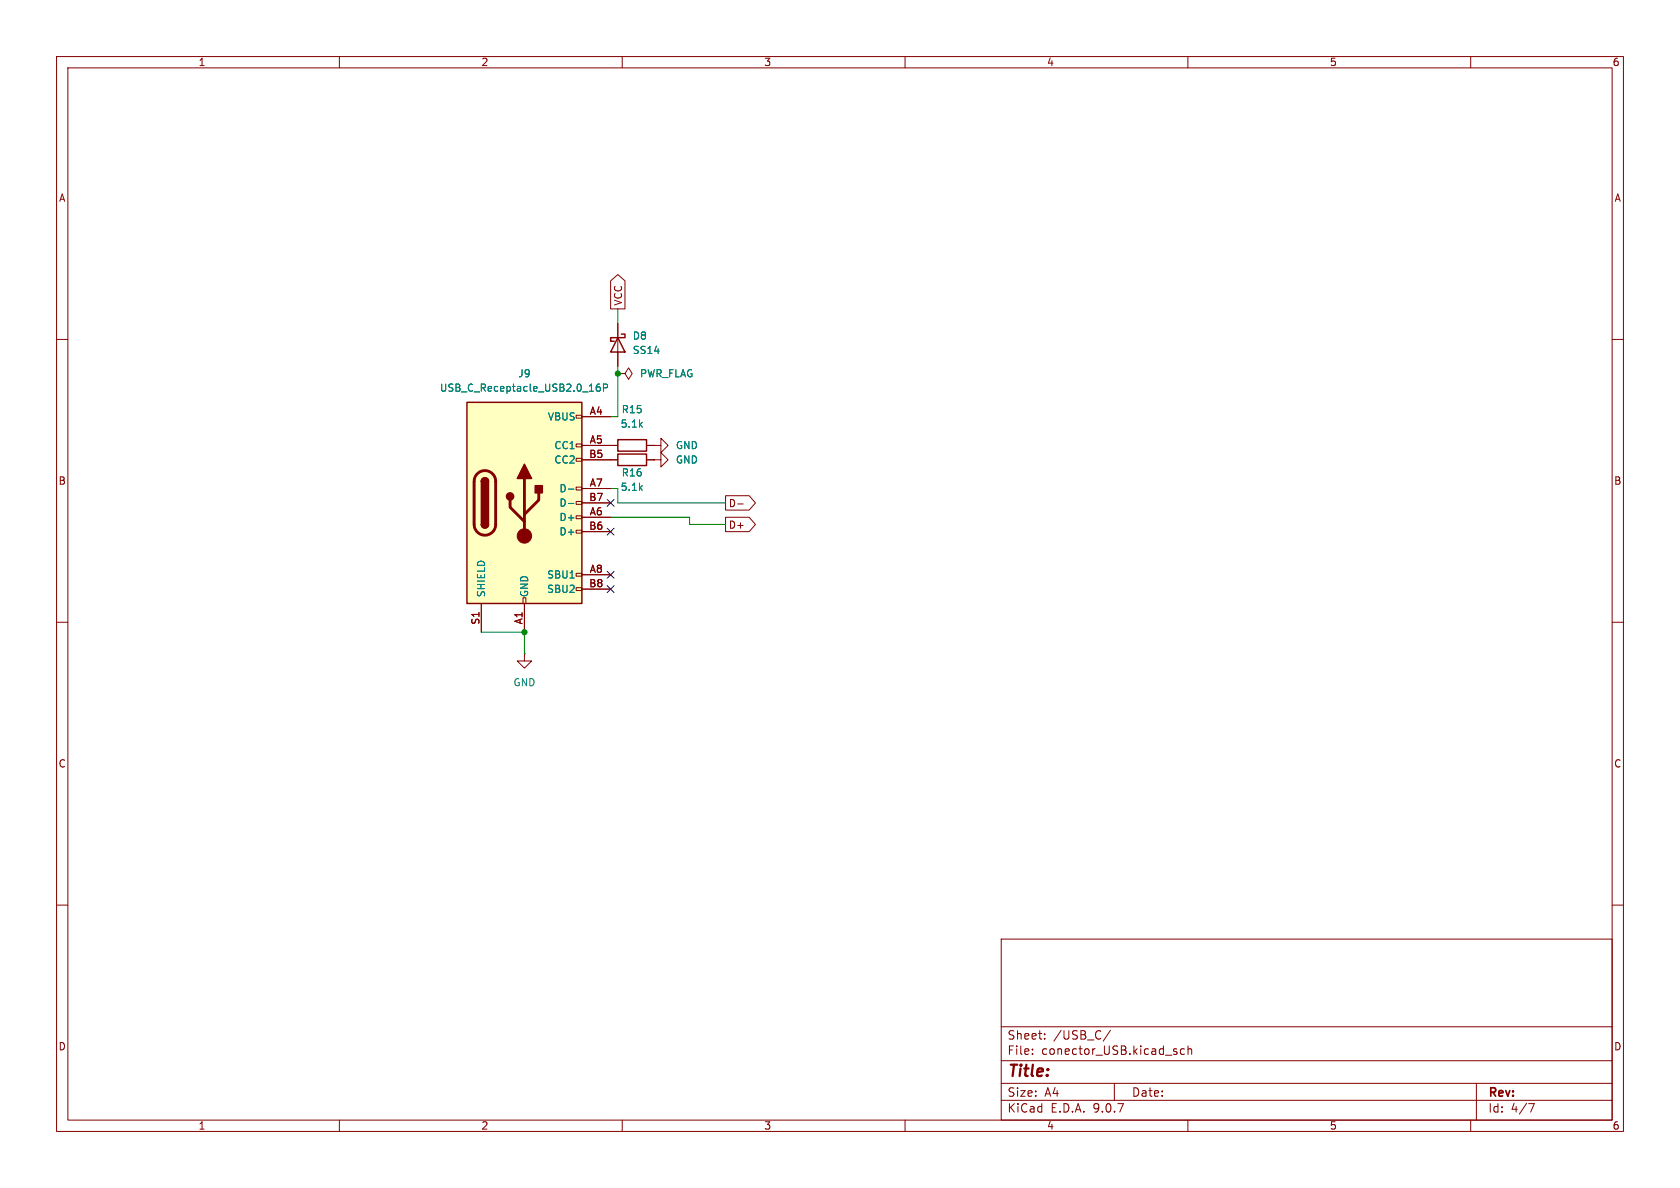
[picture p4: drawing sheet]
<svg xmlns="http://www.w3.org/2000/svg" width="297mm" height="210mm" viewBox="0 0 297 210" stroke-linecap="round" stroke-linejoin="round" font-family="sans-serif">
<path d="M0 0h297v210h-297z" fill="#fff" stroke="#fff" stroke-width=".18"/>
<g fill="none" stroke="#840000" stroke-width=".18">
<path d="M10 10h277v190h-277zM12 12h273v186h-273zM60 10v2M110 10v2M160 10v2M210 10v2M260 10v2M10 60h2M285 60h2M10 110h2M285 110h2M10 160h2"/>
<path d="M177 166h108v32h-108zM285 160h2M60 198v2M110 198v2M160 198v2M177 194.5h108M177 191.5h108M177 187.5h108M177 181.5h108M182.5 186.3v.1M182.5 185.5v.1M184.7 183.6v.1"/>
<path d="M184.7 182.8v.1M196.3 182.1l-1.3 2M197 191.5v3M207.9 185.9l.2 .2-.2 .3M207.9 185.4l.1 .1M209.4 185.5l-.4-.1-.3 .3v.4l.1 .2h.6M210 198v2M210 185.5l.2-.1 .4 .1 .1 .9M210 184.9v1.5M260 198v2M261 191.5v6.5M270.2 195.1h1l-.6 1.5"/>
</g>
<path d="M82.5 71.1h20.4v35.6h-20.4z" fill="#ffffc2"/>
<g fill="none" stroke="#840000" stroke-width=".18">
<path d="M107.9 49.6l1.3-1.1 1.3 1.1v5h-2.6zM109.2 57.2v7.6M101.9 73.4h1v.5h-1zM101.9 78.5h1v.5h-1zM102.9 73.7h5M102.9 78.7h6.3M109.2 66h1.3l.6-1 .7 1-.7 1.1-.6-1.1M109.2 66h.1M114.3 78.7h1.3M115.6 78.7h1.2v-1.2l1.3 1.2-1.3 1.3v-1.3M115.6 78.7h.1M101.9 81h1v.5h-1z"/>
<path d="M101.9 86.1h1v.5h-1zM101.9 88.6h1v.6h-1zM101.9 91.2h1v.5h-1zM101.9 93.7h1v.5h-1zM102.9 81.3h6.3M102.9 86.4h5M102.9 88.9h5M102.9 91.4h5M102.9 94h5M114.3 81.3h1.3M115.6 81.3h1.2v-1.3l1.3 1.3-1.3 1.3v-1.3M115.6 81.3h.1"/>
<path d="M128.3 91.4h4.1l1.2 1.3-1.2 1.3h-4.1zM128.3 87.6h4.1l1.2 1.3-1.2 1.3h-4.1zM130.4 89.1h1M85.1 106.7v5.1M92.5 105.7h.5v1h-.5zM92.7 115.6v1.2h1.3l-1.3 1.3-1.3-1.3h1.3M92.7 115.6h.1M92.7 106.7v5.1M101.9 101.3h1v.6h-1zM101.9 103.9h1v.5h-1zM102.9 101.6h5M102.9 104.1h5"/>
</g>
<path d="M109.2 59.7l1.3 2.5h-2.6zM109.9 59.1h.6v.6h-2.6v.6h.7M82.5 71.1h20.4v35.6h-20.4zM109.2 77.7h5.1v2.1h-5.1zM85.1 85.1a.64 .64 0 0 1 .6-.6 .64 .64 0 0 1 .7 .6M85.1 92.7a.64 .64 0 0 0 .6 .6 .64 .64 0 0 0 .7-.6M109.2 80.3h5.1v2h-5.1z" fill="none" stroke="#840000" stroke-width=".25"/>
<path d="M84.4 83.8a1.9 1.9 0 0 1 2-.5 1.9 1.9 0 0 1 1.2 1.8v7.6a1.91 1.91 0 0 1-1.9 1.9 1.91 1.91 0 0 1-1.9-1.9v-7.8l.2-.6zM90.2 88.4v1.3l2.5 2.5M92.7 84.6v10.1M95.2 87.1v1.3l-2.5 2.5" fill="none" stroke="#840000" stroke-width=".51"/>
<g fill="#840000" stroke="#840000" stroke-width=".25">
<path d="M85.1 85.1h1.3v7.6h-1.3z"/>
<path d="M85.3 84.6a.64 .64 0 0 1 .7-.1 .64 .64 0 0 1 .4 .6h-1.3z"/>
<path d="M85.1 92.7h1.3a.64 .64 0 0 1-.7 .6 .64 .64 0 0 1-.6-.6z"/>
<path d="M92.7 82l1.3 2.6h-2.6z"/>
<path d="M94.6 85.9h1.3v1.2h-1.3z"/>
<circle cx="90.2" cy="87.8" r=".63"/>
</g>
<circle cx="92.7" cy="94.7" r="1.27" fill="#840000" stroke="#840000" stroke-width=".18"/>
<path d="M106 67.9l-.3 .1a.86 .86 0 0 0 0 1.2l.4-.2v-.4l-.2-.2h-.2l-.3 .2M106.7 68.6l.6-.1 .1-.2-.1-.3-.6-.1v1.3M100.5 86.5h1M100.5 89h1" fill="none" stroke="#008484" stroke-width=".18"/>
<path d="M109.2 54.6v2.6M109.2 64.8v8.9h-1.3M107.9 86.4h1.3v2.5h19.1M107.9 91.4h14v1.3h6.4M85.1 111.8h7.6v3.8" fill="none" stroke="#008400" stroke-width=".18"/>
<path d="M107.3 88.3l1.3 1.2M107.3 93.4l1.3 1.2M108.6 88.3l-1.3 1.2M108.6 93.4l-1.3 1.2M107.3 101l1.3 1.2M107.3 103.5l1.3 1.2M108.6 101l-1.3 1.2M108.6 103.5l-1.3 1.2" fill="none" stroke="#000084" stroke-width=".18"/>
<g fill="#008400" stroke="#008400" stroke-width=".18">
<circle cx="109.2" cy="66" r=".46"/>
<circle cx="92.7" cy="111.8" r=".46"/>
</g>
<text font-size="2.8" fill="#840000" x="178" y="190.9">Title:</text>
<g font-size="2.1" fill="#840000">
<text x="178" y="184">Sheet:</text>
<text x="186.2" y="184">/USB_C/</text>
<text x="178" y="186.7">File:</text>
<text x="184.1" y="186.7">conector_USB.kicad_sch</text>
<text x="178" y="196.9">KiCad</text>
<text x="178" y="194.1">Size:</text>
<text x="184.7" y="194.1">A4</text>
<text x="185.7" y="196.9">E.D.A.</text>
<text x="193.3" y="196.9">9.0.7</text>
<text x="200" y="194.1">Date:</text>
<text x="263" y="194.3">Rev:</text>
<text x="263" y="196.9">Id:</text>
<text x="267.1" y="196.9">4/7</text>
</g>
<g font-size="1.8" fill="#840000">
<text x="35" y="11.9">1</text>
<text x="85" y="11.9">2</text>
<text x="135" y="11.9">3</text>
<text x="185" y="11.9">4</text>
<text x="235" y="11.9">5</text>
<text x="285" y="11.9">6</text>
<text x="10.3" y="35.9">A</text>
<text x="285.3" y="35.9">A</text>
<text x="110.2" y="54.1" transform="rotate(-90 110.2 54.1)">VCC</text>
<text x="104.2" y="73.4">A4</text>
<text x="104.1" y="81">B5</text>
<text x="104.2" y="78.5">A5</text>
<text x="10.3" y="85.9">B</text>
<text x="104.1" y="88.6">B7</text>
<text x="104.2" y="86.1">A7</text>
<text x="128.7" y="89.9">D-</text>
<text x="285.3" y="85.9">B</text>
<text x="104.1" y="93.7">B6</text>
<text x="104.2" y="91.2">A6</text>
<text x="128.7" y="93.7">D+</text>
<text x="104.2" y="101.3">A8</text>
<text x="104.1" y="103.9">B8</text>
<text x="84.8" y="110.5" transform="rotate(-90 84.8 110.5)">S1</text>
<text x="92.5" y="110.5" transform="rotate(-90 92.5 110.5)">A1</text>
<text x="10.3" y="135.9">C</text>
<text x="285.3" y="135.9">C</text>
<text x="10.3" y="185.9">D</text>
<text x="285.3" y="185.9">D</text>
<text x="35" y="199.9">1</text>
<text x="85" y="199.9">2</text>
<text x="135" y="199.9">3</text>
<text x="185" y="199.9">4</text>
<text x="235" y="199.9">5</text>
<text x="285" y="199.9">6</text>
</g>
<g font-size="1.8" fill="#008484">
<text x="111.8" y="60.2">D8</text>
<text x="111.8" y="62.8">SS14</text>
<text x="77.7" y="69.4">USB_C_Receptacle_USB2.0_16P</text>
<text x="91.5" y="66.9">J9</text>
<text x="113" y="66.9">PWR_FLAG</text>
<text x="96.8" y="74.5">VBUS</text>
<text x="109.6" y="75.8">5.1k</text>
<text x="109.8" y="73.3">R15</text>
<text x="97.9" y="79.6">CC1</text>
<text x="97.9" y="82.1">CC2</text>
<text x="119.4" y="79.6">GND</text>
<text x="119.4" y="82.1">GND</text>
<text x="98.8" y="87.2">D-</text>
<text x="98.8" y="89.8">D-</text>
<text x="109.6" y="87">5.1k</text>
<text x="109.8" y="84.4">R16</text>
<text x="98.8" y="92.3">D+</text>
<text x="98.8" y="94.8">D+</text>
<text x="86" y="105.7" transform="rotate(-90 86 105.7)">SHIELD</text>
<text x="93.6" y="105.7" transform="rotate(-90 93.6 105.7)">GND</text>
<text x="96.6" y="102.5">SBU1</text>
<text x="96.6" y="105">SBU2</text>
<text x="90.7" y="121.5">GND</text>
</g>
</svg>
